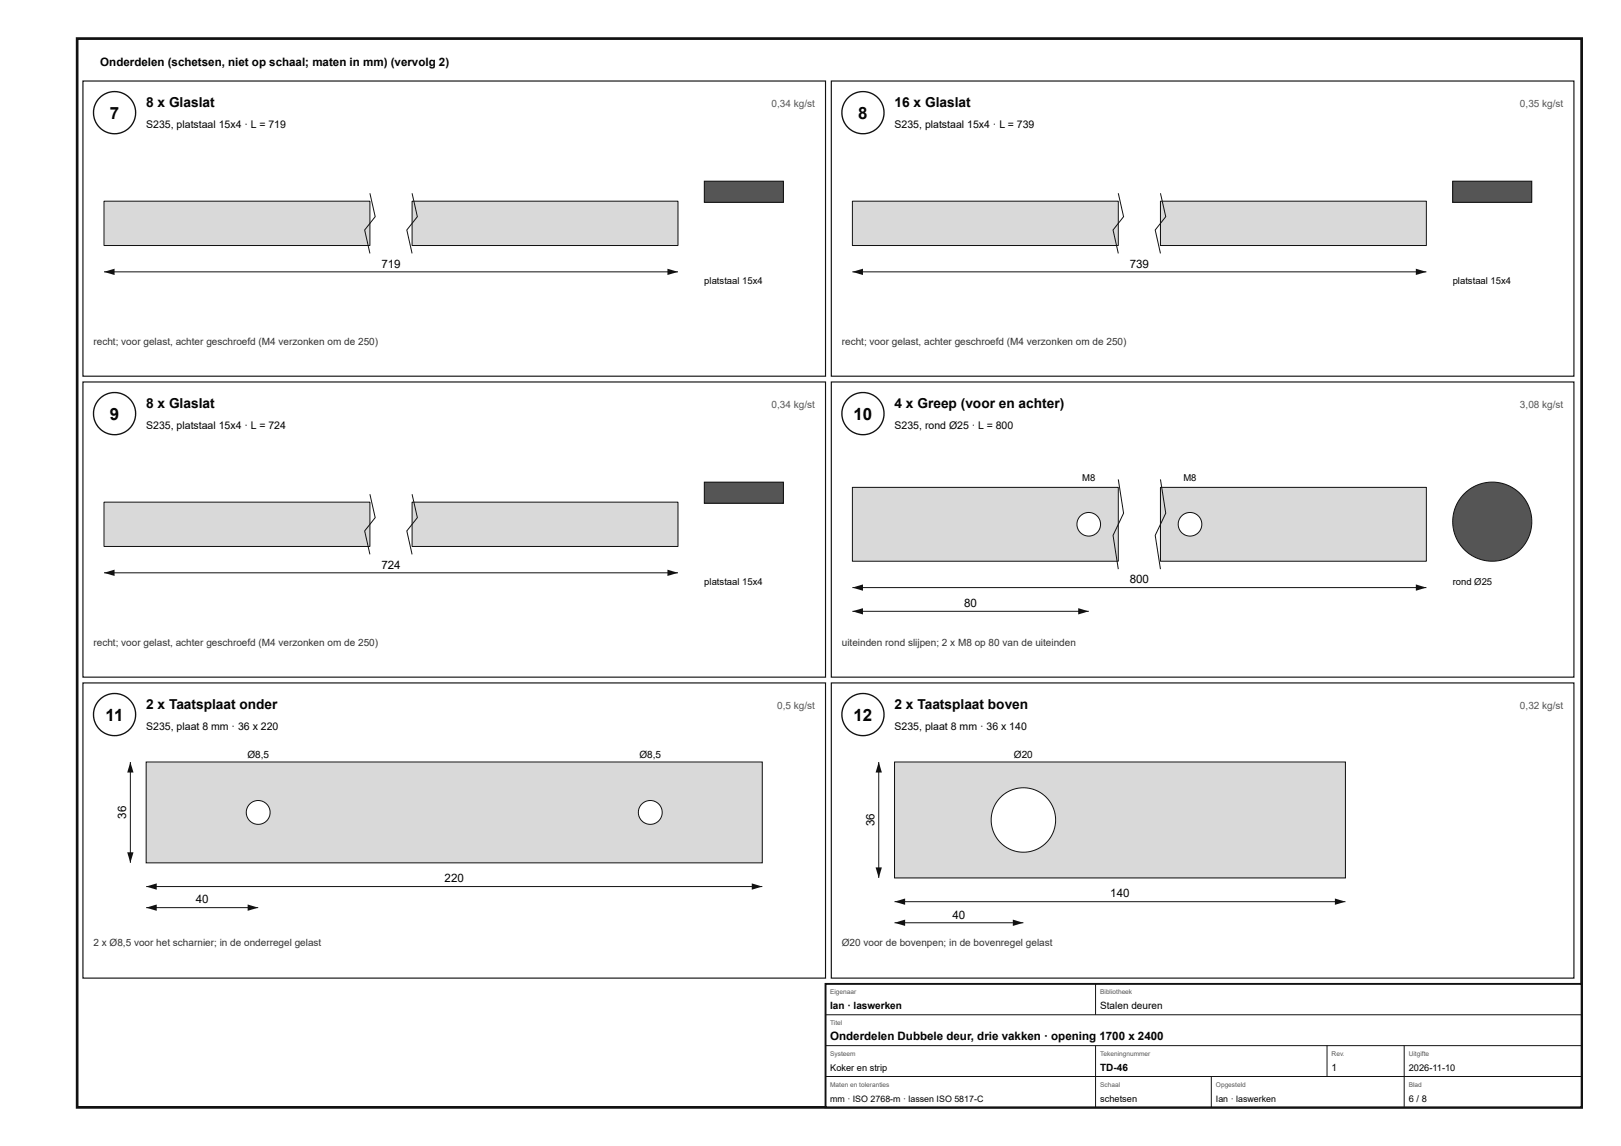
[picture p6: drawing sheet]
<svg xmlns="http://www.w3.org/2000/svg" width="420mm" height="297mm" viewBox="0 0 420 297" stroke-linecap="round" stroke-linejoin="round" font-family="sans-serif">
<path d="M20 10h390v277h-390z" fill="none" stroke="#111" stroke-width=".7" stroke-linecap="butt"/>
<path d="M21.5 21h192.5v76.5h-192.5z" fill="none" stroke="#111" stroke-width=".3"/>
<circle cx="29.7" cy="29.2" r="5.5" fill="#fff"/>
<circle cx="29.7" cy="29.2" r="5.5" fill="none" stroke="#111" stroke-width=".35"/>
<path d="M27 52.1h68.9v11.5h-68.9z" fill="#d7dadc"/>
<path d="M27 52.1h68.9v11.5h-68.9z" fill="none" stroke="#111" stroke-width=".26"/>
<path d="M106.8 52.1h68.9v11.5h-68.9z" fill="#d7dadc"/>
<path d="M95.9 50.1l1.4 6.1-2.8 3.4 1.4 6.1M106.8 52.1h68.9v11.5h-68.9zM106.8 50.1l1.4 6.1-2.7 3.4 1.3 6.1M27 70.5h148.7" fill="none" stroke="#111" stroke-width=".26"/>
<g fill="#111">
<path d="M27 70.5l2.7-.9v1.7z"/>
<path d="M173 69.6l2.7 .9-2.7 .8z"/>
</g>
<path d="M182.6 47h20.5v5.4h-20.5z" fill="#555"/>
<path d="M182.6 47h20.5v5.4h-20.5z" fill="none" stroke="#111" stroke-width=".26"/>
<path d="M215.5 21h192.5v76.5h-192.5z" fill="none" stroke="#111" stroke-width=".3"/>
<circle cx="223.7" cy="29.2" r="5.5" fill="#fff"/>
<circle cx="223.7" cy="29.2" r="5.5" fill="none" stroke="#111" stroke-width=".35"/>
<path d="M221 52.1h68.9v11.5h-68.9z" fill="#d7dadc"/>
<path d="M221 52.1h68.9v11.5h-68.9z" fill="none" stroke="#111" stroke-width=".26"/>
<path d="M300.8 52.1h68.9v11.5h-68.9z" fill="#d7dadc"/>
<path d="M289.9 50.1l1.4 6.1-2.8 3.4 1.4 6.1M300.8 52.1h68.9v11.5h-68.9zM300.8 50.1l1.4 6.1-2.7 3.4 1.3 6.1M221 70.5h148.7" fill="none" stroke="#111" stroke-width=".26"/>
<g fill="#111">
<path d="M221 70.5l2.7-.9v1.7z"/>
<path d="M367 69.6l2.7 .9-2.7 .8z"/>
</g>
<path d="M376.6 47h20.5v5.4h-20.5z" fill="#555"/>
<path d="M376.6 47h20.5v5.4h-20.5z" fill="none" stroke="#111" stroke-width=".26"/>
<path d="M21.5 99h192.5v76.5h-192.5z" fill="none" stroke="#111" stroke-width=".3"/>
<circle cx="29.7" cy="107.2" r="5.5" fill="#fff"/>
<circle cx="29.7" cy="107.2" r="5.5" fill="none" stroke="#111" stroke-width=".35"/>
<path d="M27 130.1h68.9v11.5h-68.9z" fill="#d7dadc"/>
<path d="M27 130.1h68.9v11.5h-68.9z" fill="none" stroke="#111" stroke-width=".26"/>
<path d="M106.8 130.1h68.9v11.5h-68.9z" fill="#d7dadc"/>
<path d="M95.9 128.1l1.4 6.1-2.8 3.4 1.4 6.1M106.8 130.1h68.9v11.5h-68.9zM106.8 128.1l1.4 6.1-2.7 3.4 1.3 6.1M27 148.5h148.7" fill="none" stroke="#111" stroke-width=".26"/>
<g fill="#111">
<path d="M27 148.5l2.7-.9v1.7z"/>
<path d="M173 147.6l2.7 .9-2.7 .8z"/>
</g>
<path d="M182.6 125h20.5v5.4h-20.5z" fill="#555"/>
<path d="M182.6 125h20.5v5.4h-20.5z" fill="none" stroke="#111" stroke-width=".26"/>
<path d="M215.5 99h192.5v76.5h-192.5z" fill="none" stroke="#111" stroke-width=".3"/>
<circle cx="223.7" cy="107.2" r="5.5" fill="#fff"/>
<circle cx="223.7" cy="107.2" r="5.5" fill="none" stroke="#111" stroke-width=".35"/>
<path d="M221 126.3h68.9v19.2h-68.9z" fill="#d7dadc"/>
<path d="M221 126.3h68.9v19.2h-68.9z" fill="none" stroke="#111" stroke-width=".26"/>
<path d="M300.8 126.3h68.9v19.2h-68.9z" fill="#d7dadc"/>
<path d="M289.9 124.3l1.4 8.7-2.8 5.8 1.4 8.7M300.8 126.3h68.9v19.2h-68.9zM300.8 124.3l1.4 8.7-2.7 5.8 1.3 8.7M221 152.3h148.7" fill="none" stroke="#111" stroke-width=".26"/>
<g fill="#111">
<path d="M221 152.3l2.7-.8v1.6z"/>
<path d="M367 151.5l2.7 .8-2.7 .8z"/>
</g>
<circle cx="282.2" cy="135.9" r="3.1" fill="#fff"/>
<circle cx="282.2" cy="135.9" r="3.1" fill="none" stroke="#111" stroke-width=".26"/>
<circle cx="308.5" cy="135.9" r="3.1" fill="#fff"/>
<g fill="none" stroke="#111" stroke-width=".26">
<path d="M221 158.4h61.2"/>
<circle cx="308.5" cy="135.9" r="3.1"/>
</g>
<g fill="#111">
<path d="M221 158.4l2.7-.8v1.6z"/>
<path d="M279.5 157.6l2.7 .8-2.7 .8z"/>
</g>
<circle cx="386.8" cy="135.2" r="10.2" fill="#555"/>
<circle cx="386.8" cy="135.2" r="10.2" fill="none" stroke="#111" stroke-width=".26"/>
<path d="M21.5 177h192.5v76.5h-192.5z" fill="none" stroke="#111" stroke-width=".3"/>
<circle cx="29.7" cy="185.2" r="5.5" fill="#fff"/>
<circle cx="29.7" cy="185.2" r="5.5" fill="none" stroke="#111" stroke-width=".35"/>
<path d="M37.9 197.5h159.7v26.1h-159.7z" fill="#d7dadc"/>
<path d="M37.9 197.5h159.7v26.1h-159.7z" fill="none" stroke="#111" stroke-width=".26"/>
<circle cx="66.9" cy="210.6" r="3.1" fill="#fff"/>
<circle cx="66.9" cy="210.6" r="3.1" fill="none" stroke="#111" stroke-width=".26"/>
<circle cx="168.6" cy="210.6" r="3.1" fill="#fff"/>
<g fill="none" stroke="#111" stroke-width=".26">
<path d="M37.9 229.8h159.7"/>
<circle cx="168.6" cy="210.6" r="3.1"/>
</g>
<g fill="#111">
<path d="M37.9 229.8l2.7-.9v1.7z"/>
<path d="M194.9 228.9l2.7 .9-2.7 .8z"/>
</g>
<path d="M33.8 197.5v26.1" fill="none" stroke="#111" stroke-width=".26"/>
<g fill="#111">
<path d="M33.8 197.5l.8 2.7h-1.6z"/>
<path d="M33 220.9h1.6l-.8 2.7z"/>
</g>
<path d="M37.9 235.2h29" fill="none" stroke="#111" stroke-width=".26"/>
<g fill="#111">
<path d="M37.9 235.2l2.7-.8v1.7z"/>
<path d="M64.2 234.4l2.7 .8-2.7 .9z"/>
</g>
<path d="M215.5 177h192.5v76.5h-192.5z" fill="none" stroke="#111" stroke-width=".3"/>
<circle cx="223.7" cy="185.2" r="5.5" fill="#fff"/>
<circle cx="223.7" cy="185.2" r="5.5" fill="none" stroke="#111" stroke-width=".35"/>
<path d="M231.9 197.5h116.9v30h-116.9z" fill="#d7dadc"/>
<path d="M231.9 197.5h116.9v30h-116.9z" fill="none" stroke="#111" stroke-width=".26"/>
<circle cx="265.3" cy="212.5" r="8.3" fill="#fff"/>
<g fill="none" stroke="#111" stroke-width=".26">
<path d="M231.9 233.7h116.9"/>
<circle cx="265.3" cy="212.5" r="8.3"/>
</g>
<g fill="#111">
<path d="M231.9 233.7l2.7-.8v1.6z"/>
<path d="M346 232.9l2.8 .8-2.8 .8z"/>
</g>
<path d="M227.8 197.5v30" fill="none" stroke="#111" stroke-width=".26"/>
<g fill="#111">
<path d="M227.8 197.5l.8 2.7h-1.6z"/>
<path d="M227 224.8h1.6l-.8 2.7z"/>
</g>
<path d="M231.9 239.2h33.4" fill="none" stroke="#111" stroke-width=".26"/>
<g fill="#111">
<path d="M231.9 239.2l2.7-.9v1.7z"/>
<path d="M262.5 238.3l2.8 .9-2.8 .8z"/>
</g>
<path d="M214 255h196v32h-196z" fill="#fff"/>
<path d="M214 255h196v32h-196z" fill="none" stroke="#111" stroke-width=".5"/>
<path d="M284 255v8M214 263h196M214 271h196M214 279h196M284 271v16M314 279v8M344 271v8M364 271v16" fill="none" stroke="#111" stroke-width=".26"/>
<g font-size="4.4">
<text x="28.5" y="30.8">7</text>
<text x="222.5" y="30.8">8</text>
<text x="28.5" y="108.8">9</text>
<text x="221.3" y="108.8">10</text>
<text x="27.4" y="186.8">11</text>
<text x="221.3" y="186.8">12</text>
</g>
<g font-size="3.6">
<text x="37.9" y="27.8">8 x Glaslat</text>
<text x="231.9" y="27.8">16 x Glaslat</text>
<text x="37.9" y="105.8">8 x Glaslat</text>
<text x="231.9" y="105.8">4 x Greep (voor en achter)</text>
<text x="37.9" y="183.8">2 x Taatsplaat onder</text>
<text x="231.9" y="183.8">2 x Taatsplaat boven</text>
</g>
<g font-size="3">
<text x="26" y="17">Onderdelen (schetsen, niet op schaal; maten in mm) (vervolg 2)</text>
<text x="98.9" y="69.4">719</text>
<text x="292.8" y="69.4">739</text>
<text x="98.9" y="147.4">724</text>
<text x="292.8" y="151.2">800</text>
<text x="249.9" y="157.3">80</text>
<text x="32.7" y="212.2" transform="rotate(-90 32.7 212.2)">36</text>
<text x="226.7" y="214.2" transform="rotate(-90 226.7 214.2)">36</text>
<text x="115.2" y="228.7">220</text>
<text x="287.8" y="232.6">140</text>
<text x="50.7" y="234.1">40</text>
<text x="246.9" y="238.1">40</text>
<text x="215.2" y="269.6">Onderdelen Dubbele deur, drie vakken · opening 1700 x 2400</text>
</g>
<g font-size="2.7">
<text x="37.9" y="33.3">S235, platstaal 15x4 · L = 719</text>
<text x="231.9" y="33.3">S235, platstaal 15x4 · L = 739</text>
<text x="37.9" y="111.3">S235, platstaal 15x4 · L = 724</text>
<text x="231.9" y="111.3">S235, rond Ø25 · L = 800</text>
<text x="37.9" y="189.3">S235, plaat 8 mm · 36 x 220</text>
<text x="231.9" y="189.3">S235, plaat 8 mm · 36 x 140</text>
</g>
<g font-size="2.6" fill="#555">
<text x="200" y="27.8">0,34 kg/st</text>
<text x="394" y="27.8">0,35 kg/st</text>
<text x="200" y="105.8">0,34 kg/st</text>
<text x="394" y="105.8">3,08 kg/st</text>
<text x="201.5" y="183.8">0,5 kg/st</text>
<text x="394" y="183.8">0,32 kg/st</text>
</g>
<g font-size="2.6" fill="#333">
<text x="24.2" y="89.3">recht; voor gelast, achter geschroefd (M4 verzonken om de 250)</text>
<text x="218.2" y="89.3">recht; voor gelast, achter geschroefd (M4 verzonken om de 250)</text>
<text x="24.2" y="167.3">recht; voor gelast, achter geschroefd (M4 verzonken om de 250)</text>
<text x="218.2" y="167.3">uiteinden rond slijpen; 2 x M8 op 80 van de uiteinden</text>
<text x="24.2" y="245.3">2 x Ø8,5 voor het scharnier; in de onderregel gelast</text>
<text x="218.2" y="245.3">Ø20 voor de bovenpen; in de bovenregel gelast</text>
</g>
<g font-size="2.6">
<text x="64.1" y="196.4">Ø8,5</text>
<text x="165.8" y="196.4">Ø8,5</text>
<text x="262.8" y="196.4">Ø20</text>
<text x="215.2" y="261.6">Ian · laswerken</text>
<text x="285.2" y="261.6">Stalen deuren</text>
<text x="285.2" y="277.6">TD-46</text>
<text x="345.2" y="277.6">1</text>
</g>
<g font-size="2.5">
<text x="182.6" y="73.6">platstaal 15x4</text>
<text x="376.6" y="73.6">platstaal 15x4</text>
<text x="280.5" y="124.7">M8</text>
<text x="306.8" y="124.7">M8</text>
<text x="182.6" y="151.6">platstaal 15x4</text>
<text x="376.6" y="151.6">rond Ø25</text>
</g>
<g font-size="2.4">
<text x="215.2" y="277.6">Koker en strip</text>
<text x="365.2" y="277.6">2026-11-10</text>
<text x="285.2" y="285.6">schetsen</text>
<text x="365.2" y="285.6">6 / 8</text>
</g>
<g font-size="2.3">
<text x="215.2" y="285.6">mm · ISO 2768-m · lassen ISO 5817-C</text>
<text x="315.2" y="285.6">Ian · laswerken</text>
</g>
<g font-size="1.7" fill="#555">
<text x="215.2" y="257.6">Eigenaar</text>
<text x="285.2" y="257.6">Bibliotheek</text>
<text x="215.2" y="265.6">Titel</text>
<text x="215.2" y="273.6">Systeem</text>
<text x="285.2" y="273.6">Tekeningnummer</text>
<text x="345.2" y="273.6">Rev.</text>
<text x="365.2" y="273.6">Uitgifte</text>
<text x="215.2" y="281.6">Maten en toleranties</text>
<text x="285.2" y="281.6">Schaal</text>
<text x="315.2" y="281.6">Opgesteld</text>
<text x="365.2" y="281.6">Blad</text>
</g>
</svg>
